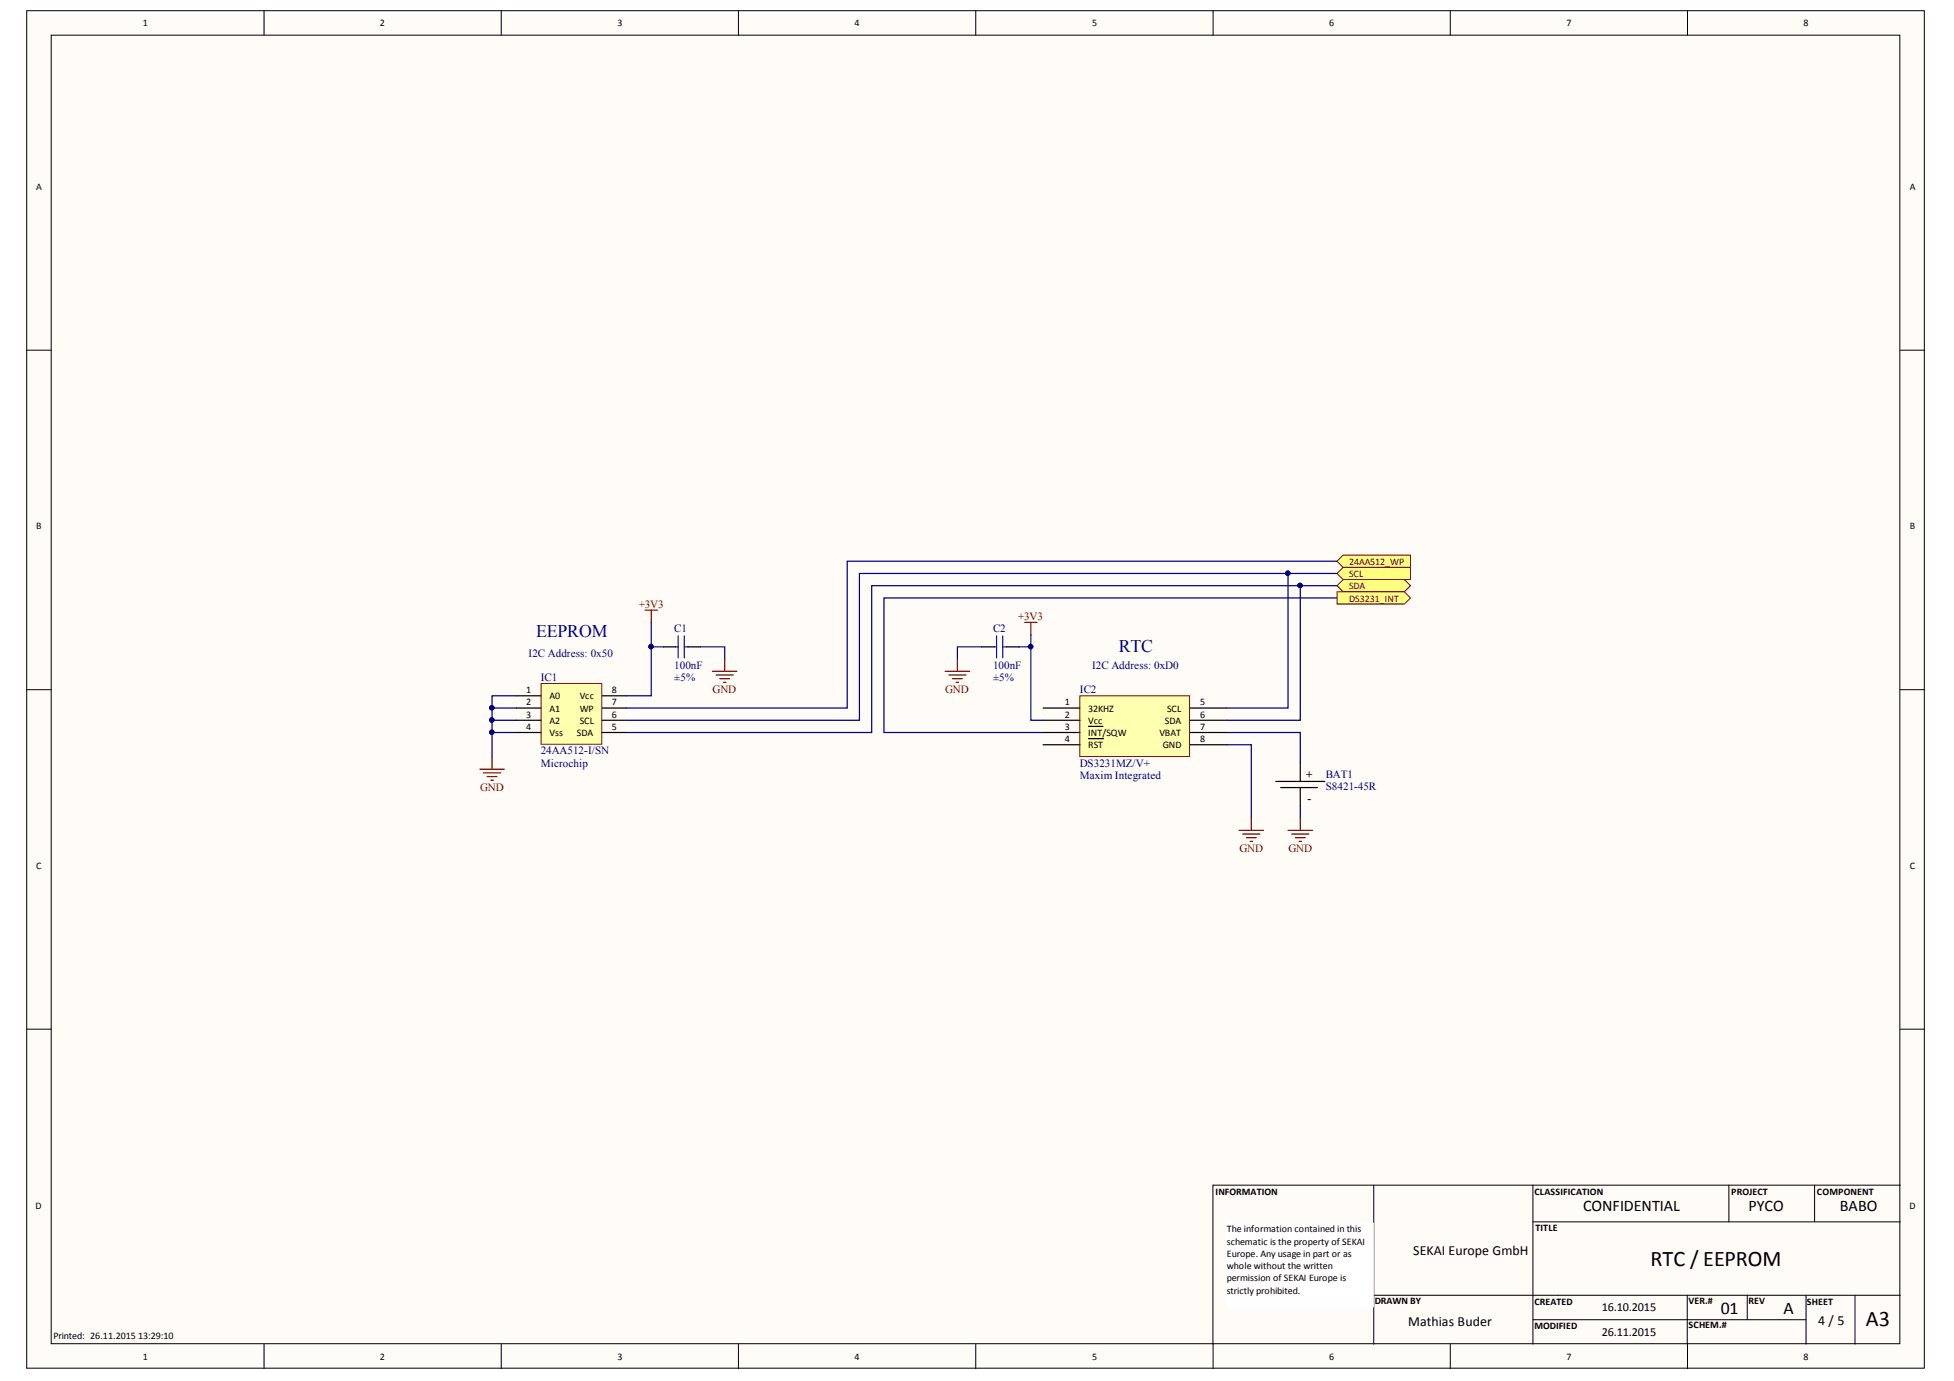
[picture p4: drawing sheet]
<svg xmlns="http://www.w3.org/2000/svg" width="297mm" height="210mm" viewBox="0 0 297 210" stroke-linecap="round" stroke-linejoin="round" font-family="sans-serif">
<g fill="#fffcf8" stroke="#000" stroke-width=".15">
<path d="M4.1 1.6h288.4v206.4h-288.4z"/>
<path d="M7.8 5.3h281v198.9h-281z"/>
</g>
<g fill="none" stroke="#000" stroke-width=".15">
<path d="M40.1 1.6v3.7M76.2 1.6v3.7M112.3 1.6v3.7M148.3 1.6v3.7M184.4 1.6v3.7M220.5 1.6v3.7M256.5 1.6v3.7M4.1 53.2h3.7M288.9 53.2h3.7M4.1 104.8h3.7M288.9 104.8h3.7M4.1 156.4h3.7"/>
<path d="M288.9 156.4h3.7M208.8 180.1v24.2M208.8 196.9h80.1M233 180.1v24.2M233 185.7h55.9M256.5 196.9v7.4M262.8 180.1v5.6M265.6 196.9v3.7M274.5 196.9v7.4M275.8 180.1v5.6M282 196.9v7.4M288.9 180.1h-104.5v27.9"/>
<path d="M40.1 204.3v3.7M76.2 204.3v3.7M112.3 204.3v3.7M148.3 204.3v3.7M220.5 204.3v3.7M233 200.6h41.5M256.5 204.3v3.7"/>
</g>
<path d="M186.5 185.9h22.3v12.8h-22.3z" fill="#fff" stroke="#fff" stroke-width=".15"/>
<path d="M164.2 105.8h16.6v9.2h-16.6z" fill="#ffffb0" stroke="#800000" stroke-width=".15"/>
<path d="M158.6 107.6h5.6M158.6 109.5h5.6M158.6 111.3h5.6M158.6 113.2h5.6M165.5 110.4h2.2M165.5 112.3h2.2M180.9 107.6h5.6M180.9 109.5h5.6M180.9 111.3h5.6M180.9 113.2h5.6" fill="none" stroke="#000" stroke-width=".19"/>
<path d="M82.2 103.9h9.3v9.2h-9.3z" fill="#ffffb0" stroke="#800000" stroke-width=".15"/>
<path d="M78.5 105.8h3.7M78.5 107.6h3.7M78.5 109.5h3.7M78.5 111.3h3.7M91.6 105.8h3.7M91.6 107.6h3.7M91.6 109.5h3.7M91.6 111.3h3.7" fill="none" stroke="#000" stroke-width=".19"/>
<g fill="none" stroke="#800000" stroke-width=".19">
<path d="M98.1 92.7h1.8M99 92.7v1.9M155.8 94.6h1.8M156.7 94.6v1.9M72.9 116.9h3.8M73.5 117.5h2.6M74.1 118h1.4M74.6 118.6h.4M74.8 115.1v1.8M188.4 126.2h3.7M188.9 126.8h2.6M189.5 127.3h1.5"/>
<path d="M190 127.9h.4M190.2 124.4v1.8"/>
</g>
<path d="M99 94.6v11.2h-3.7M156.7 96.5v13h1.9M74.8 107.6h3.7M74.8 109.5h3.7M74.8 111.3h3.7M78.5 105.8h-3.7v9.3M186.5 113.2h3.7v11.2" fill="none" stroke="#000080" stroke-width=".19"/>
<g fill="#000080" stroke="#000080" stroke-width=".15">
<circle cx="74.8" cy="107.6" r=".33"/>
<circle cx="74.8" cy="109.4" r=".33"/>
<circle cx="74.8" cy="111.3" r=".33"/>
<circle cx="99" cy="98.3" r=".33"/>
<circle cx="156.7" cy="98.3" r=".33"/>
</g>
<g fill="#ffff80" stroke="#800000" stroke-width=".15">
<path d="M203.2 87.2l1-1h10.2v1.9h-10.2z" fill-rule="evenodd"/>
<path d="M203.2 89l1-.9h9.3l.9 .9-.9 1h-9.3z" fill-rule="evenodd"/>
</g>
<path d="M195.8 87.2h-65.2v22.3h-35.3M186.5 111.3h11.2v4.7M197.7 122.5v1.9" fill="none" stroke="#000080" stroke-width=".19"/>
<circle cx="195.8" cy="87.1" r=".33" fill="#000080" stroke="#000080" stroke-width=".15"/>
<path d="M193.9 118.8h7.5M194.7 119.7h5.6M197.7 116v2.8M197.7 119.7v2.8" fill="none" stroke="#000" stroke-width=".19"/>
<path d="M195.8 126.2h3.7M196.4 126.8h2.6M196.9 127.3h1.5M197.5 127.9h.3M197.7 124.4v1.8" fill="none" stroke="#800000" stroke-width=".19"/>
<g fill="#ffff80" stroke="#800000" stroke-width=".15">
<path d="M203.2 85.3l1-.9h10.2v1.8h-10.2z" fill-rule="evenodd"/>
<path d="M203.2 90h10.3l.9 .9-.9 .9h-10.3z" fill-rule="evenodd"/>
</g>
<path d="M99 98.3h1.9M106.4 98.3h3.8v1.9M149.3 98.3h-3.8v1.9M154.8 98.3h1.9M197.7 89v20.5h-11.2M203.2 90.9h-68.8v20.4h24.2M203.2 85.3h-74.4v22.3h-33.5M203.2 87.2h-7.4v20.4h-9.3M203.2 89h-70.7v22.3h-37.2" fill="none" stroke="#000080" stroke-width=".19"/>
<g fill="#000080" stroke="#000080" stroke-width=".15">
<circle cx="195.8" cy="87.1" r=".33"/>
<circle cx="197.6" cy="89" r=".33"/>
<circle cx="99" cy="98.3" r=".33"/>
<circle cx="156.7" cy="98.3" r=".33"/>
</g>
<path d="M102.7 98.3h.4M103.1 96.6v3.4M104 98.3h.6M104 96.6v3.4M151.1 98.3h.4M151.5 96.6v3.4M152.4 98.3h.6M152.4 96.6v3.4" fill="none" stroke="#00f" stroke-width=".19"/>
<path d="M100.9 98.3h1.8M104.6 98.3h1.8M149.3 98.3h1.8M153 98.3h1.8" fill="none" stroke="#000" stroke-width=".19"/>
<path d="M108.3 102h3.7M108.9 102.6h2.6M109.4 103.2h1.5M110 103.7h.4M110.2 100.2v1.8M143.7 102h3.7M144.2 102.6h2.6M144.8 103.2h1.5M145.4 103.7h.3M145.5 100.2v1.8" fill="none" stroke="#800000" stroke-width=".19"/>
<g font-size="3.4">
<text x="250.9" y="192.4">RTC / EEPROM</text>
<text x="283.7" y="201.5">A3</text>
</g>
<g font-size="2.7" fill="#000080">
<text x="81.5" y="96.8">EEPROM</text>
<text x="170.1" y="99">RTC</text>
</g>
<g font-size="2.7">
<text x="261.6" y="199.7">01</text>
<text x="271.1" y="199.7">A</text>
</g>
<g font-size="2.5">
<text x="240.7" y="184.1">CONFIDENTIAL</text>
<text x="265.8" y="184.1">PYCO</text>
<text x="279.7" y="184.1">BABO</text>
</g>
<g font-size="2.1">
<text x="214.8" y="190.7">SEKAI Europe GmbH</text>
<text x="214.1" y="201.5">Mathias Buder</text>
<text x="276.4" y="201.4">4 / 5</text>
</g>
<g font-size="1.9">
<text x="243.5" y="199.3">16.10.2015</text>
<text x="243.5" y="203">26.11.2015</text>
</g>
<g font-size="1.7" fill="#800000">
<text x="97.1" y="92.4">+3V3</text>
<text x="154.8" y="94.2">+3V3</text>
<text x="108.3" y="105.4">GND</text>
<text x="143.7" y="105.4">GND</text>
<text x="73" y="120.2">GND</text>
<text x="188.4" y="129.5">GND</text>
<text x="195.9" y="129.5">GND</text>
</g>
<g font-size="1.7" fill="#000080">
<text x="80.3" y="99.8">I2C Address: 0x50</text>
<text x="102.5" y="101.7">100nF</text>
<text x="102.5" y="96.1">C1</text>
<text x="151" y="101.7">100nF</text>
<text x="151" y="96.1">C2</text>
<text x="166" y="101.7">I2C Address: 0xD0</text>
<text x="82.2" y="103.5">IC1</text>
<text x="102.5" y="103.5">±5%</text>
<text x="151" y="103.5">±5%</text>
<text x="164.2" y="105.4">IC2</text>
<text x="82.2" y="116.5">Microchip</text>
<text x="82.2" y="114.7">24AA512-I/SN</text>
<text x="164.2" y="118.4">Maxim Integrated</text>
<text x="164.2" y="116.5">DS3231MZ/V+</text>
<text x="201.5" y="118.2">BAT1</text>
<text x="201.5" y="120.1">S8421-45R</text>
</g>
<g font-size="1.7">
<text x="198.6" y="118.2">+</text>
<text x="198.7" y="121.9">-</text>
</g>
<g font-size="1.5">
<text x="21.7" y="4">1</text>
<text x="57.8" y="4">2</text>
<text x="93.9" y="4">3</text>
<text x="129.9" y="4">4</text>
<text x="166" y="4">5</text>
<text x="202" y="4">6</text>
<text x="238.2" y="4">7</text>
<text x="274.2" y="4">8</text>
<text x="5.5" y="28.9">A</text>
<text x="290.3" y="28.9">A</text>
<text x="5.5" y="80.4">B</text>
<text x="290.3" y="80.4">B</text>
<text x="80" y="105.4">1</text>
<text x="80" y="107.2">2</text>
<text x="83.6" y="106.3">A0</text>
<text x="88.1" y="106.3">Vcc</text>
<text x="93" y="107.2">7</text>
<text x="93" y="105.4">8</text>
<text x="161.9" y="107.2">1</text>
<text x="182.4" y="107.2">5</text>
<text x="80" y="109.1">3</text>
<text x="80" y="110.9">4</text>
<text x="83.6" y="108.2">A1</text>
<text x="83.6" y="110">A2</text>
<text x="83.6" y="111.9">Vss</text>
<text x="87.7" y="111.9">SDA</text>
<text x="88.1" y="110">SCL</text>
<text x="88.1" y="108.2">WP</text>
<text x="93" y="110.9">5</text>
<text x="93" y="109.1">6</text>
<text x="161.9" y="109.1">2</text>
<text x="161.9" y="110.9">3</text>
<text x="161.9" y="112.8">4</text>
<text x="165.4" y="108.2">32KHZ</text>
<text x="165.4" y="110">Vcc</text>
<text x="165.4" y="111.9">INT/SQW</text>
<text x="165.4" y="113.7">RST</text>
<text x="176.2" y="111.9">VBAT</text>
<text x="176.8" y="113.7">GND</text>
<text x="177.1" y="110">SDA</text>
<text x="177.4" y="108.2">SCL</text>
<text x="182.4" y="109.1">6</text>
<text x="182.4" y="110.9">7</text>
<text x="182.4" y="112.8">8</text>
<text x="5.5" y="132.1">C</text>
<text x="290.3" y="132.1">C</text>
<text x="5.4" y="183.7">D</text>
<text x="184.8" y="181.6">INFORMATION</text>
<text x="233.2" y="181.6">CLASSIFICATION</text>
<text x="263.2" y="181.6">PROJECT</text>
<text x="276.2" y="181.6">COMPONENT</text>
<text x="290.3" y="183.7">D</text>
<text x="186.5" y="187.3">The information contained in this</text>
<text x="186.5" y="189.2">schematic is the property of SEKAI</text>
<text x="186.5" y="191">Europe. Any usage in part or as</text>
<text x="233.4" y="187.2">TITLE</text>
<text x="186.5" y="192.9">whole without the written</text>
<text x="186.5" y="194.8">permission of SEKAI Europe is</text>
<text x="186.5" y="196.6">strictly prohibited.</text>
<text x="8.1" y="203.6">Printed: 26.11.2015 13:29:10</text>
<text x="209" y="198.1">DRAWN BY</text>
<text x="233.2" y="198.3">CREATED</text>
<text x="233.2" y="202">MODIFIED</text>
<text x="256.7" y="198.1">VER.#</text>
<text x="256.7" y="201.9">SCHEM.#</text>
<text x="265.8" y="198.1">REV</text>
<text x="274.7" y="198.3">SHEET</text>
<text x="21.7" y="206.7">1</text>
<text x="57.8" y="206.7">2</text>
<text x="93.9" y="206.7">3</text>
<text x="129.9" y="206.7">4</text>
<text x="166" y="206.7">5</text>
<text x="202" y="206.7">6</text>
<text x="238.2" y="206.7">7</text>
<text x="274.2" y="206.7">8</text>
</g>
<g font-size="1.5" fill="#800000">
<text x="205.1" y="87.7">SCL</text>
<text x="205.1" y="89.6">SDA</text>
<text x="205.1" y="85.9">24AA512_WP</text>
<text x="205.1" y="91.4">DS3231_INT</text>
</g>
</svg>
